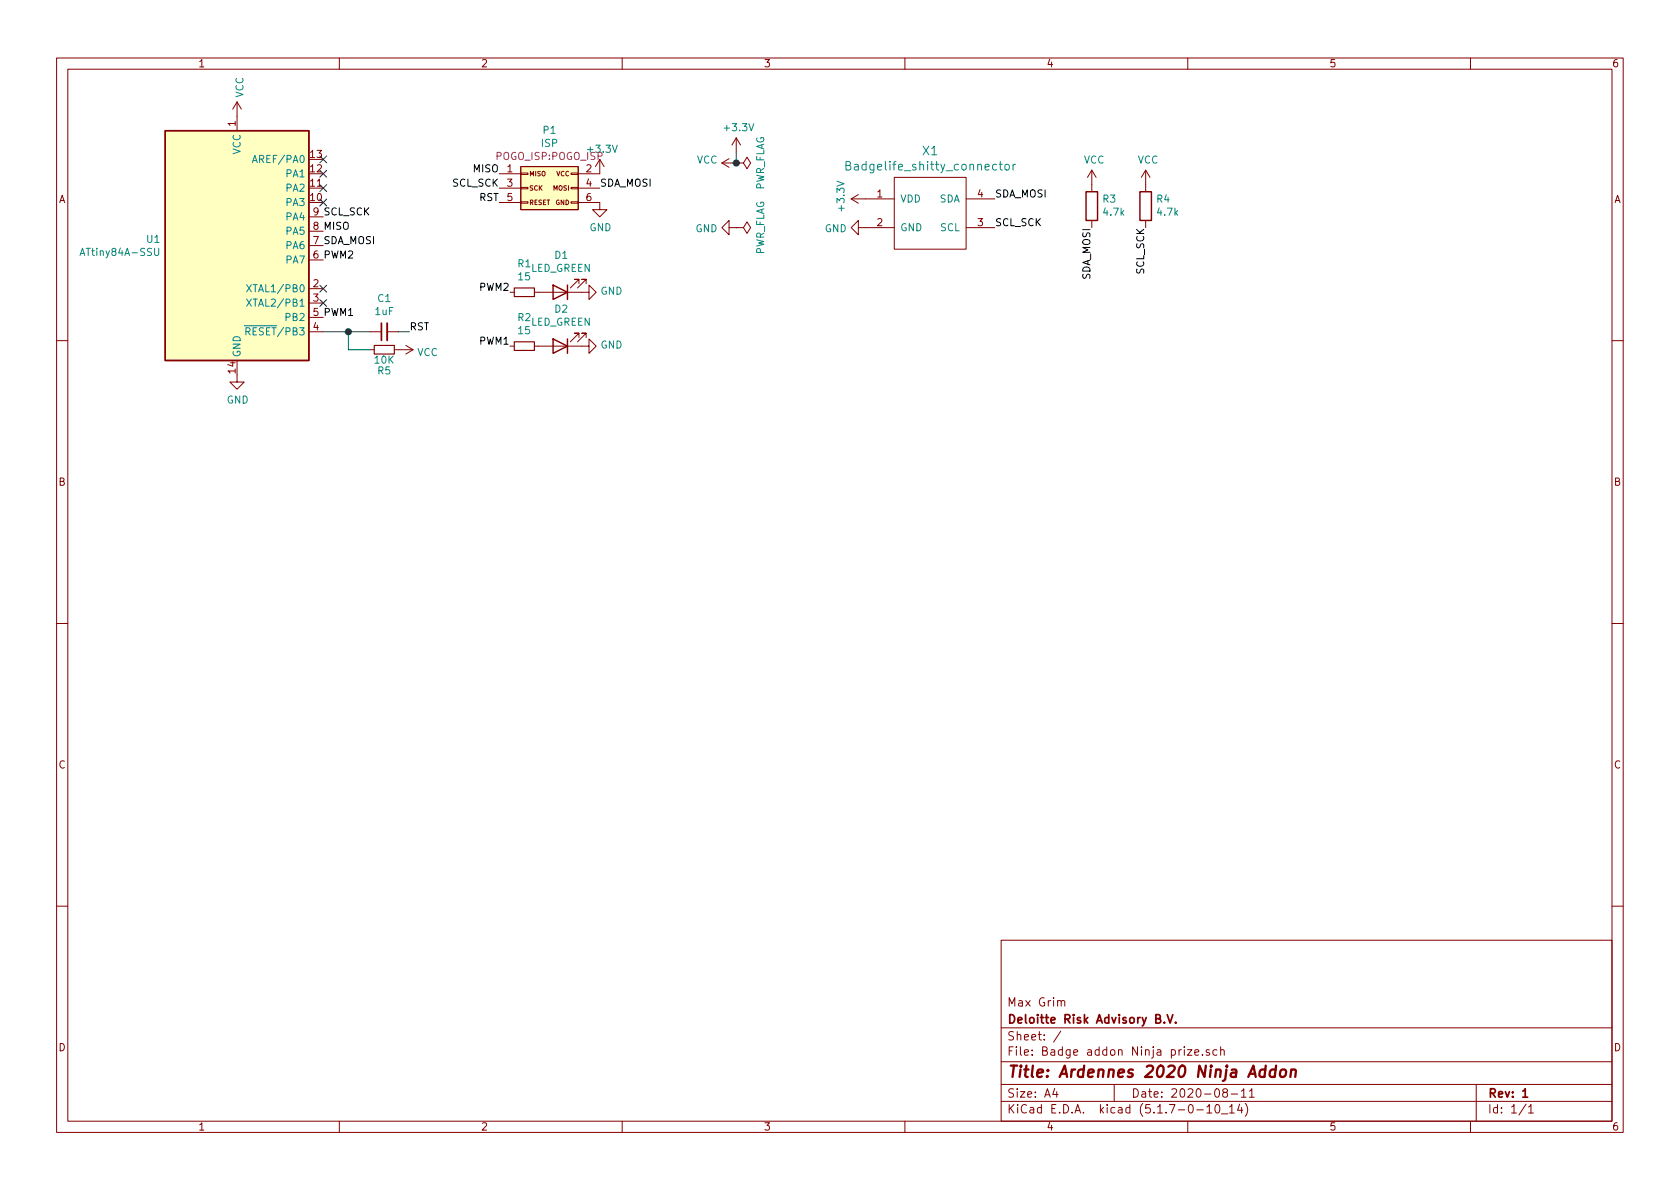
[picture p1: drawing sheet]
EESchema Schematic File Version 4
EELAYER 30 0
EELAYER END
$Descr A4 11693 8268
encoding utf-8
Sheet 1 1
Title "Ardennes 2020 Ninja Addon"
Date "2020-08-11"
Rev "1"
Comp "Deloitte Risk Advisory B.V."
Comment1 "Max Grim"
Comment2 ""
Comment3 ""
Comment4 ""
$EndDescr
$Comp
L badgelife_shitty_connector:Badgelife_shitty_connector X1
U 1 1
P 6375 1475
F 0 "X1" H 6475 1912 60  0000 C CNN
F 1 "Badgelife_shitty_connector" H 6475 1806 60  0000 C CNN
F 2 "badgelife_shitty_connector:Badgelife-Shitty-2x2" H 6375 1475 60  0001 C CNN
F 3 "" H 6375 1475 60  0001 C CNN
F 4 "0" H 6375 1475 50  0001 C CNN "JLCPCB BOM"
	1    6375 1475
	1    0    0    -1  
$EndComp
Text Label 6925 1375 0    50   ~ 0
SDA_MOSI
Text Label 6925 1575 0    50   ~ 0
SCL_SCK
$Comp
L Device:R R4
U 1 1
P 7975 1425
F 0 "R4" H 7905 1379 50  0000 R CNN
F 1 "4.7k" H 7905 1470 50  0000 R CNN
F 2 "Resistor_SMD:R_0603_1608Metric" V 7905 1425 50  0001 C CNN
F 3 "~" H 7975 1425 50  0001 C CNN
F 4 "C23162" H 7975 1425 50  0001 C CNN "LCSC Part"
	1    7975 1425
	-1   0    0    1   
$EndComp
$Comp
L Device:R R3
U 1 1
P 7600 1425
F 0 "R3" H 7530 1379 50  0000 R CNN
F 1 "4.7k" H 7530 1470 50  0000 R CNN
F 2 "Resistor_SMD:R_0603_1608Metric" V 7530 1425 50  0001 C CNN
F 3 "~" H 7600 1425 50  0001 C CNN
F 4 "C23162" H 7600 1425 50  0001 C CNN "LCSC Part"
	1    7600 1425
	-1   0    0    1   
$EndComp
$Comp
L power:VCC #PWR09
U 1 1
P 7600 1275
F 0 "#PWR09" H 7600 1125 50  0001 C CNN
F 1 "VCC" H 7617 1448 50  0000 C CNN
F 2 "" H 7600 1275 50  0001 C CNN
F 3 "" H 7600 1275 50  0001 C CNN
	1    7600 1275
	1    0    0    -1  
$EndComp
$Comp
L power:VCC #PWR010
U 1 1
P 7975 1275
F 0 "#PWR010" H 7975 1125 50  0001 C CNN
F 1 "VCC" H 7992 1448 50  0000 C CNN
F 2 "" H 7975 1275 50  0001 C CNN
F 3 "" H 7975 1275 50  0001 C CNN
	1    7975 1275
	1    0    0    -1  
$EndComp
Text Label 7600 1575 3    50   ~ 0
SDA_MOSI
Text Label 7975 1575 3    50   ~ 0
SCL_SCK
$Comp
L power:GND #PWR02
U 1 1
P 6025 1575
F 0 "#PWR02" H 6025 1325 50  0001 C CNN
F 1 "GND" V 6030 1447 50  0000 R CNN
F 2 "" H 6025 1575 50  0001 C CNN
F 3 "" H 6025 1575 50  0001 C CNN
	1    6025 1575
	0    1    1    0   
$EndComp
$Comp
L power:GND #PWR016
U 1 1
P 4175 1400
F 0 "#PWR016" H 4175 1150 50  0001 C CNN
F 1 "GND" H 4180 1227 50  0000 C CNN
F 2 "" H 4175 1400 50  0001 C CNN
F 3 "" H 4175 1400 50  0001 C CNN
	1    4175 1400
	1    0    0    -1  
$EndComp
Text Label 3475 1300 2    50   ~ 0
SCL_SCK
Text Label 4175 1300 0    50   ~ 0
SDA_MOSI
Text Label 3475 1200 2    50   ~ 0
MISO
Text Label 3475 1400 2    50   ~ 0
RST
$Comp
L MCU_Microchip_ATtiny:ATtiny84A-SSU U1
U 1 1
P 1650 1700
F 0 "U1" H 1120 1746 50  0000 R CNN
F 1 "ATtiny84A-SSU" H 1120 1655 50  0000 R CNN
F 2 "Package_SO:SOIC-14_3.9x8.7mm_P1.27mm" H 1650 1700 50  0001 C CIN
F 3 "http://ww1.microchip.com/downloads/en/DeviceDoc/doc8183.pdf" H 1650 1700 50  0001 C CNN
F 4 "C144333" H 1650 1700 50  0001 C CNN "LCSC Part"
	1    1650 1700
	1    0    0    -1  
$EndComp
$Comp
L power:GND #PWR0101
U 1 1
P 1650 2600
F 0 "#PWR0101" H 1650 2350 50  0001 C CNN
F 1 "GND" H 1655 2427 50  0000 C CNN
F 2 "" H 1650 2600 50  0001 C CNN
F 3 "" H 1650 2600 50  0001 C CNN
	1    1650 2600
	1    0    0    -1  
$EndComp
$Comp
L power:VCC #PWR0102
U 1 1
P 1650 800
F 0 "#PWR0102" H 1650 650 50  0001 C CNN
F 1 "VCC" V 1668 927 50  0000 L CNN
F 2 "" H 1650 800 50  0001 C CNN
F 3 "" H 1650 800 50  0001 C CNN
	1    1650 800 
	1    0    0    -1  
$EndComp
NoConn ~ 2250 2000
NoConn ~ 2250 2100
Text Label 2250 1700 0    50   ~ 0
SDA_MOSI
$Comp
L Device:R_Small R5
U 1 1
P 2675 2425
F 0 "R5" V 2525 2425 50  0000 C CNN
F 1 "10K" V 2600 2425 50  0000 C CNN
F 2 "Resistor_SMD:R_0603_1608Metric" H 2675 2425 50  0001 C CNN
F 3 "~" H 2675 2425 50  0001 C CNN
F 4 "C15401" V 2675 2425 50  0001 C CNN "LCSC Part"
	1    2675 2425
	0    -1   -1   0   
$EndComp
$Comp
L power:VCC #PWR011
U 1 1
P 2775 2425
F 0 "#PWR011" H 2775 2275 50  0001 C CNN
F 1 "VCC" V 2792 2553 50  0000 L CNN
F 2 "" H 2775 2425 50  0001 C CNN
F 3 "" H 2775 2425 50  0001 C CNN
	1    2775 2425
	0    1    1    0   
$EndComp
Wire Wire Line
	2775 2300 2850 2300
Wire Wire Line
	2425 2300 2575 2300
Connection ~ 2425 2300
Wire Wire Line
	2425 2425 2575 2425
Wire Wire Line
	2425 2300 2425 2425
Text Label 2850 2300 0    50   ~ 0
RST
$Comp
L Device:C_Small C1
U 1 1
P 2675 2300
F 0 "C1" V 2904 2300 50  0000 C CNN
F 1 "1uF" V 2813 2300 50  0000 C CNN
F 2 "Capacitor_SMD:C_0603_1608Metric" H 2675 2300 50  0001 C CNN
F 3 "~" H 2675 2300 50  0001 C CNN
F 4 "C15849" V 2675 2300 50  0001 C CNN "LCSC Part"
	1    2675 2300
	0    -1   -1   0   
$EndComp
Text Label 2250 1600 0    50   ~ 0
MISO
Text Label 2250 1500 0    50   ~ 0
SCL_SCK
NoConn ~ 2250 1100
NoConn ~ 2250 1200
NoConn ~ 2250 1300
NoConn ~ 2250 1400
Text Label 2250 2200 0    50   ~ 0
PWM1
Text Label 2250 1800 0    50   ~ 0
PWM2
Text Label 3550 2025 2    50   ~ 0
PWM2
Text Label 3550 2400 2    50   ~ 0
PWM1
$Comp
L power:GND #PWR06
U 1 1
P 4050 2025
F 0 "#PWR06" H 4050 1775 50  0001 C CNN
F 1 "GND" V 4055 1897 50  0000 R CNN
F 2 "" H 4050 2025 50  0001 C CNN
F 3 "" H 4050 2025 50  0001 C CNN
	1    4050 2025
	0    -1   -1   0   
$EndComp
$Comp
L Device:LED D1
U 1 1
P 3900 2025
F 0 "D1" H 3893 1770 50  0000 C CNN
F 1 "LED_GREEN" H 3893 1861 50  0000 C CNN
F 2 "LED_SMD:LED_1206_3216Metric_Castellated" H 3900 2025 50  0001 C CNN
F 3 "~" H 3900 2025 50  0001 C CNN
F 4 "C375461" H 3900 2025 50  0001 C CNN "LCSC Part"
	1    3900 2025
	-1   0    0    1   
$EndComp
$Comp
L Device:R_Small R1
U 1 1
P 3650 2025
F 0 "R1" V 3846 2025 50  0000 C CNN
F 1 "15" V 3755 2025 50  0000 C CNN
F 2 "Resistor_SMD:R_0603_1608Metric" H 3650 2025 50  0001 C CNN
F 3 "~" H 3650 2025 50  0001 C CNN
F 4 "C23204" V 3650 2025 50  0001 C CNN "LCSC Part"
	1    3650 2025
	0    -1   -1   0   
$EndComp
$Comp
L power:GND #PWR05
U 1 1
P 4050 2400
F 0 "#PWR05" H 4050 2150 50  0001 C CNN
F 1 "GND" V 4055 2272 50  0000 R CNN
F 2 "" H 4050 2400 50  0001 C CNN
F 3 "" H 4050 2400 50  0001 C CNN
	1    4050 2400
	0    -1   -1   0   
$EndComp
$Comp
L Device:R_Small R2
U 1 1
P 3650 2400
F 0 "R2" V 3846 2400 50  0000 C CNN
F 1 "15" V 3755 2400 50  0000 C CNN
F 2 "Resistor_SMD:R_0603_1608Metric" H 3650 2400 50  0001 C CNN
F 3 "~" H 3650 2400 50  0001 C CNN
F 4 " C23204" V 3650 2400 50  0001 C CNN "LCSC Part"
	1    3650 2400
	0    -1   -1   0   
$EndComp
$Comp
L Device:LED D2
U 1 1
P 3900 2400
F 0 "D2" H 3893 2145 50  0000 C CNN
F 1 "LED_GREEN" H 3893 2236 50  0000 C CNN
F 2 "LED_SMD:LED_1206_3216Metric_Castellated" H 3900 2400 50  0001 C CNN
F 3 "~" H 3900 2400 50  0001 C CNN
F 4 "C375461" H 3900 2400 50  0001 C CNN "LCSC Part"
	1    3900 2400
	-1   0    0    1   
$EndComp
$Comp
L power:PWR_FLAG #FLG01
U 1 1
P 5125 1125
F 0 "#FLG01" H 5125 1200 50  0001 C CNN
F 1 "PWR_FLAG" H 5125 1298 50  0000 C CNN
F 2 "" H 5125 1125 50  0001 C CNN
F 3 "~" H 5125 1125 50  0001 C CNN
	1    5125 1125
	0    1    1    0   
$EndComp
Wire Wire Line
	5125 1050 5125 1125
$Comp
L power:+3.3V #PWR08
U 1 1
P 5125 1050
F 0 "#PWR08" H 5125 900 50  0001 C CNN
F 1 "+3.3V" H 5140 1223 50  0000 C CNN
F 2 "" H 5125 1050 50  0001 C CNN
F 3 "" H 5125 1050 50  0001 C CNN
	1    5125 1050
	1    0    0    -1  
$EndComp
$Comp
L power:+3.3V #PWR0103
U 1 1
P 6025 1375
F 0 "#PWR0103" H 6025 1225 50  0001 C CNN
F 1 "+3.3V" H 6040 1548 50  0000 C CNN
F 2 "" H 6025 1375 50  0001 C CNN
F 3 "" H 6025 1375 50  0001 C CNN
	1    6025 1375
	0    -1   -1   0   
$EndComp
$Comp
L power:+3.3V #PWR0104
U 1 1
P 4175 1200
F 0 "#PWR0104" H 4175 1050 50  0001 C CNN
F 1 "+3.3V" H 4190 1373 50  0000 C CNN
F 2 "" H 4175 1200 50  0001 C CNN
F 3 "" H 4175 1200 50  0001 C CNN
	1    4175 1200
	1    0    0    -1  
$EndComp
$Comp
L power:VCC #PWR0105
U 1 1
P 5125 1125
F 0 "#PWR0105" H 5125 975 50  0001 C CNN
F 1 "VCC" V 5143 1252 50  0000 L CNN
F 2 "" H 5125 1125 50  0001 C CNN
F 3 "" H 5125 1125 50  0001 C CNN
	1    5125 1125
	0    -1   -1   0   
$EndComp
Connection ~ 5125 1125
Wire Wire Line
	2250 2300 2425 2300
$Comp
L power:PWR_FLAG #FLG0101
U 1 1
P 5125 1575
F 0 "#FLG0101" H 5125 1650 50  0001 C CNN
F 1 "PWR_FLAG" H 5125 1748 50  0000 C CNN
F 2 "" H 5125 1575 50  0001 C CNN
F 3 "~" H 5125 1575 50  0001 C CNN
	1    5125 1575
	0    1    1    0   
$EndComp
$Comp
L power:GND #PWR0106
U 1 1
P 5125 1575
F 0 "#PWR0106" H 5125 1325 50  0001 C CNN
F 1 "GND" V 5130 1447 50  0000 R CNN
F 2 "" H 5125 1575 50  0001 C CNN
F 3 "" H 5125 1575 50  0001 C CNN
	1    5125 1575
	0    1    1    0   
$EndComp
$Comp
L POGO_ISP:ISP P1
U 1 1
P 3825 1300
F 0 "P1" H 3825 1705 50  0000 C CNN
F 1 "ISP" H 3825 1614 50  0000 C CNN
F 2 "POGO_ISP:POGO_ISP" H 3825 1523 50  0000 C CNN
F 3 "" H 3825 100 50  0000 C CNN
F 4 "0" H 3825 1300 50  0001 C CNN "JLCPCB BOM"
	1    3825 1300
	1    0    0    -1  
$EndComp
$EndSCHEMATC
